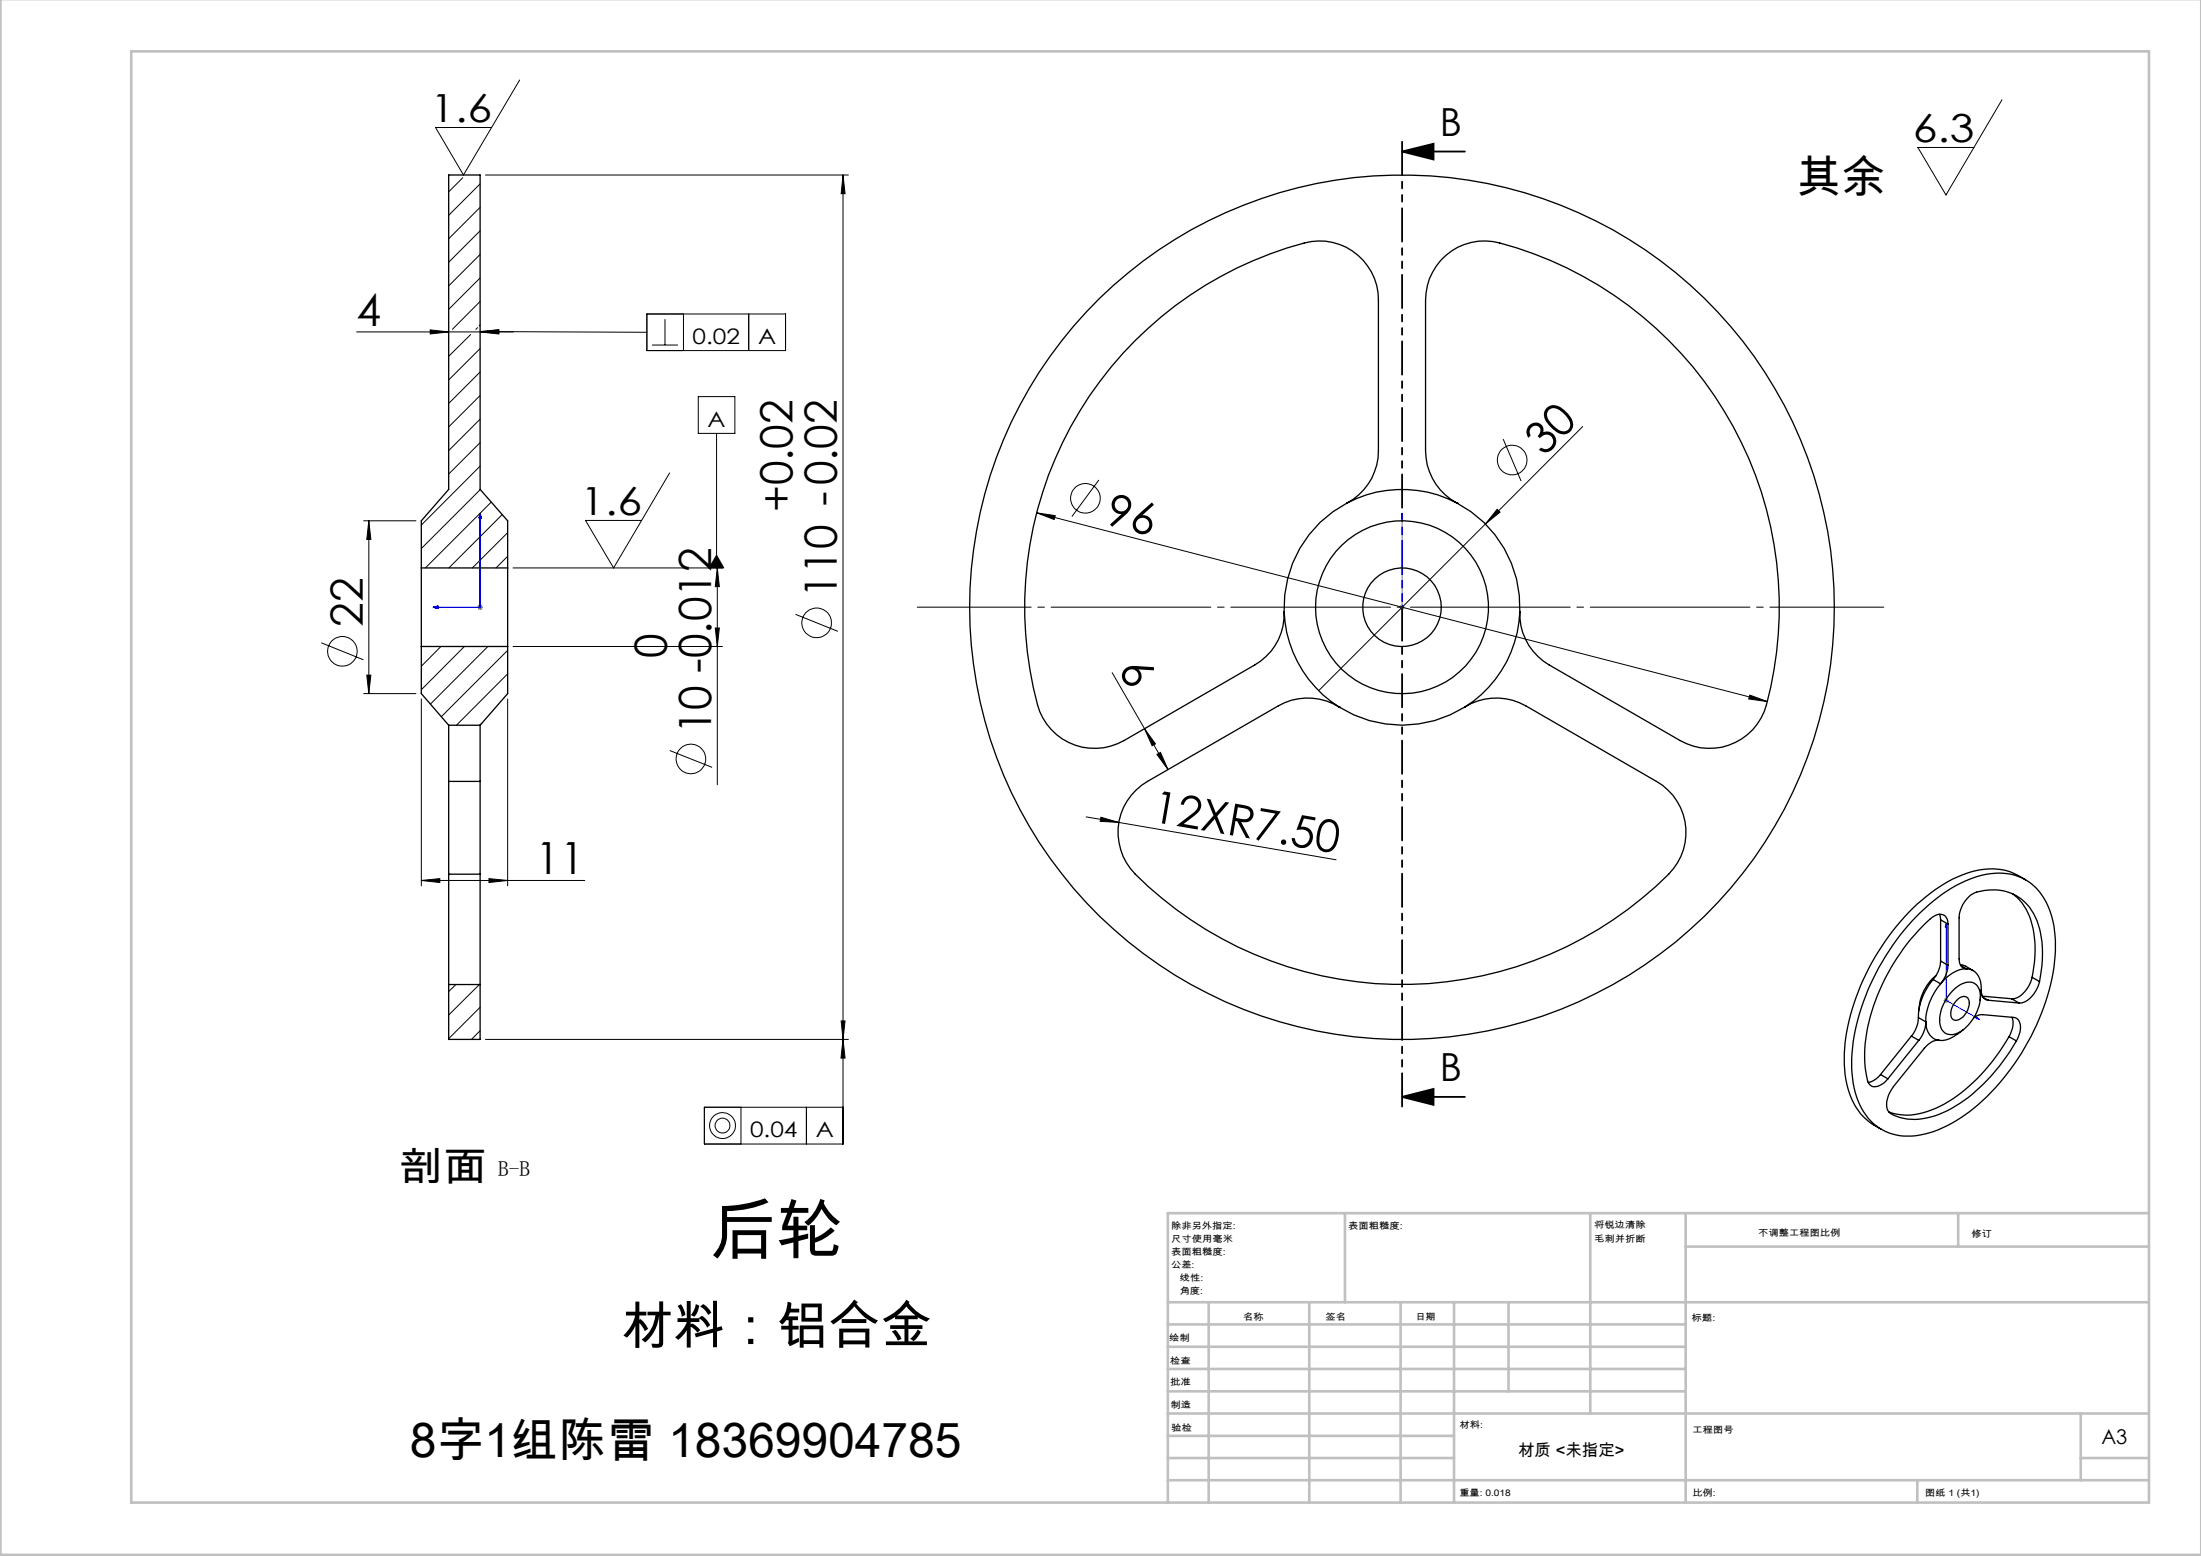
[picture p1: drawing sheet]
<svg xmlns="http://www.w3.org/2000/svg" width="420mm" height="297mm" viewBox="0 0 420 297" stroke-linecap="round" stroke-linejoin="round" font-family="sans-serif">
<g fill="none" stroke="#000" stroke-width=".19">
<path d="M99.2 15.3l-10.8 18.1-5.3-9.1h10.7M382 19l-10.7 18.2-5.3-9.1h10.7M92.6 33.4h69.3M160.9 33.4l.4 3.6h-.8zM160.9 33.4v185h-26.5v-7.1h26.5M123.4 59.9h26.5v7h-26.5zM130.4 59.9v7M142.9 59.9v7M68.1 63.4h29.9M82.1 63l3.5 .4-3.5 .3zM91.6 63.4l3.6-.4v.7zM91.6 63.3l31.8 .1"/>
<path d="M91.6 63.3l3.6-.4v.8zM124.4 65.9h5M126.9 60.9v5M133.2 75.7h7v7h-7zM69.4 99.4h10M70.4 99.4l.4 3.6h-.8zM70.4 99.4v33M127.8 90.3l-10.7 18.1-5.4-9.1h10.7M136.7 82.7v25.7M197.8 97.9l3.6 .5-.2 .8zM197.8 97.9l139.5 36M209.7 91.6l-5.2 7"/>
<path d="M285.7 97.2l.5 .6-2.7 2.2zM286.8 83.8l3.5 8M302 81.4l-50.4 50.4M97.9 108.4h40M136.5 119.9h.8l-.4 3.5zM136.7 106l1.4 2.4h-2.8zM136.9 108.4l.4 3.6h-.8zM136.9 108.4v41.4M151.8 117.3l8.1 3.2M61.3 122.7l8.1 3.2M69.4 132.4h10M70 128.9h.8l-.4 3.5z"/>
<path d="M80.4 133.4v35.7M96.9 133.4v35.7M97.9 123.4h40M212.2 128.4l10.7 18.5M218.4 139.1l2.1 2.9-.6 .3zM333.9 132.7l3.4 1.2-3.6-.5zM127.8 143.3l8.1 3.2M207.3 155.9l6.2 1.1M210.1 156l3.4 1-3.6-.2zM213.5 157l41.5 7.1M220.8 144l.6-.4 1.5 3.3zM80.4 168.1l3.5-.4v.7z"/>
<path d="M80.4 168.1h31.2M93.3 167.7l3.6 .4-3.6 .3zM92.6 198.4h69.3M160.5 194.9h.8l-.4 3.5zM160.9 198.4l.4 3.6h-.8zM141.4 211.3v7.1M153.9 211.3v7.1"/>
<circle cx="207.1" cy="95.1" r="2.83"/>
<circle cx="288.5" cy="87.8" r="2.82"/>
<circle cx="155.8" cy="118.9" r="2.83"/>
<circle cx="65.3" cy="124.3" r="2.82"/>
<circle cx="131.8" cy="144.8" r="2.82"/>
<circle cx="137.9" cy="214.8" r="2.48"/>
<circle cx="137.9" cy="214.9" r="1.41"/>
</g>
<path d="M267.5 28.9l6-1.5v3zM267.5 28.9h12M267.5 209.4l6-1.5v3zM267.5 209.4h12" fill="none" stroke="#000" stroke-width=".35"/>
<path d="M91.6 98l.3 .9h-.5zM91.6 98v17.9h-8.9M267.5 98v.9v-.9M267.5 98v17.9M82.7 115.9l.9-.2v.4zM267.5 115.7v.4zM267.5 115.9h.1M371.4 176.3l.1 .8-.3-.2zM371.4 176.3v14.7l6.3 3.6M377.1 194.1l.6 .5-.6-.2z" fill="none" stroke="#00f" stroke-width=".19"/>
<path d="M91.1 115.9h1M91.3 115.6l.7 .7M91.6 115.4v1M92 115.6l-.7 .7M267 115.9h1M267.2 115.6l.7 .7M267.5 115.4v1M267.9 115.6l-.7 .7M370.9 191h1M371 190.6l.7 .7M371.4 190.4v1M371.7 190.6l-.7 .7" fill="none" stroke="#808080" stroke-width=".19"/>
<path d="M267.6 26.9v184.5" fill="none" stroke="#000" stroke-width=".35" stroke-dasharray="6.3 1.3 1.3 1.3 1.3 1.3" stroke-dashoffset="-.1"/>
<path d="M175 115.9h184.5" fill="none" stroke="#000" stroke-width=".19" stroke-dasharray="30.5 1.3 1.3 1.3" stroke-dashoffset="8.7"/>
<g fill="none" stroke="#c0c0c0" stroke-width=".5">
<path d="M.1 -.1v296.9h419.9M25 9.8h385.1v277h-385.1zM256.6 231.6v17M303.5 231.6v38.2M321.7 231.6v55.2M321.7 237.9h88.4M373.7 231.6v6.3M410.1 231.6h-187.3v55.2M222.8 248.6h187.3M222.8 257.1h98.9M222.8 252.8h98.9M230.6 248.6v38.2"/>
<path d="M249.8 248.6v38.2M267.3 248.6v38.2M277.5 248.6v38.2M287.9 248.6v17M222.8 265.6h98.9M222.8 261.3h98.9M222.8 278.3h54.7M222.8 274.1h54.7M222.8 269.8h187.3M397.1 278.3h13M397.1 269.8v12.7M222.8 282.5h187.3"/>
<path d="M365.9 282.5v4.3"/>
</g>
<g fill="#000">
<path d="M267.5 28.9l6-1.5v3zM267.5 209.4l6-1.5v3z"/>
<path d="M91.6 63.3l3.6-.4v.8zM160.9 198.4l.4 3.6h-.8zM136.7 106l1.4 2.4h-2.8z"/>
</g>
<g fill="#00f">
<path d="M267.5 115.7v.4zM267.5 98v.9z"/>
<path d="M377.1 194.1l.6 .5-.6-.2zM371.4 176.3l.1 .8-.3-.2zM82.7 115.9l.9 .2v-.4zM91.6 98l-.2 .9h.5zM82.7 115.9l.9 .2v-.4zM91.6 98l-.2 .9h.5z"/>
</g>
<g fill="#000">
<path d="M285.7 97.2l.5 .6-2.7 2.2zM210.1 156l3.4 1-3.6-.2z"/>
<path d="M136.9 108.4l.4 3.6h-.8zM136.5 119.9h.8l-.4 3.5zM70.4 99.4l.4 3.6h-.8zM70 128.9h.8l-.4 3.5zM160.9 33.4l.4 3.6h-.8zM160.5 194.9h.8l-.4 3.5z"/>
<path d="M218.4 139.1l2.1 2.9-.6 .3zM220.8 144l.6-.4 1.5 3.3z"/>
<path d="M333.9 132.7l-.2 .7 3.6 .5zM197.8 97.9l3.4 1.3 .2-.8z"/>
<path d="M80.4 168.1l3.5-.4v.7zM93.3 167.7l3.6 .4-3.6 .3zM82.1 63l3.5 .4-3.5 .3zM91.6 63.4l3.6-.4v.7z"/>
</g>
<g fill="none" stroke="#000" stroke-width=".25">
<path d="M257 96a22.5 22.5 0 0 0-12 20.8M257 96a22.5 22.5 0 0 1 21 0M257 96a11.3 11.3 0 0 0 6-9.9v-28.8a11.2 11.2 0 0 0-14.1-10.9 71.9 71.9 0 0 0-50.5 89.4 11.3 11.3 0 0 0 16.1 5.6l24.9-14.5a11.2 11.2 0 0 0 5.6-10.1M278 96h.1M278 96a22.5 22.5 0 0 1 12 20.8M278 96a11.3 11.3 0 0 1-6-9.9v-28.8a11.3 11.3 0 0 1 14.2-10.9 71.9 71.9 0 0 1 50.5 89.4 11.3 11.3 0 0 1-16.1 5.6l-25-14.5a11.2 11.2 0 0 1-5.6-10.1M80.4 108.4v15M80.4 108.4v-9l5.2-6v-60h6v60l5.3 6v9M80.4 108.4h16.5M96.9 108.4v15M245 116.8a22.7 22.7 0 0 0 10.6 18.2M290 116.8a22.4 22.4 0 0 1-10.5 18.2"/>
<path d="M80.4 123.4v9l5.2 6M80.4 123.4h16.5M85.6 138.4v10.8M85.6 138.4h6M91.6 138.4v10.8M96.9 123.4v9l-5.3 6M255.6 135a22.5 22.5 0 0 0 23.9 0M255.6 135h.1M255.6 135a11.3 11.3 0 0 0-11.7-.3l-24.9 14.5a11.2 11.2 0 0 0-2.4 17.7 71.9 71.9 0 0 0 102.7-1.1 11.2 11.2 0 0 0-3.2-16.6l-25-14.5a11.3 11.3 0 0 0-11.6 .3M85.6 149.2v17.7M85.6 149.2h6M91.6 149.2v17.7"/>
<path d="M85.6 166.9v21M85.6 166.9h6M91.6 166.9v21M366.4 174.2a25.7 25.7 0 0 1 12.7-7.3 10.2 10.2 0 0 1 12.2 7.3 26.9 26.9 0 0 1-.6 15.9 44.5 44.5 0 0 1-15.8 22.7 18.2 18.2 0 0 1-12.4 4 10.1 10.1 0 0 1-8.2-7.5 27 27 0 0 1 .6-15.9 46.5 46.5 0 0 1 11.5-19.2zM370.1 174.5l.2 1.1M370.3 175.6l1.4 .8M370.3 175.6v7.8M371.7 176.4a1.62 1.62 0 0 0-.8-1.8 1.62 1.62 0 0 0-1.9 .3 38.4 38.4 0 0 0-13.2 25.2 16.2 16.2 0 0 0 .8 6.7 1.57 1.57 0 0 0 2.4 .2l.7-.5 .6-.6M371.7 176.4v7.9M384 170.6a10.6 10.6 0 0 1 4.1 7.4 23.4 23.4 0 0 1-.3 8.5M386.5 168a12.1 12.1 0 0 0-12.1-1 33.8 33.8 0 0 0-14 11.7 43.3 43.3 0 0 0-8.5 22.5 16.9 16.9 0 0 0 3.1 11.4l1.6 1.5 2.4 1.5M85.6 187.9v10.5h6v-10.5"/>
<path d="M85.6 187.9h6M364.7 197.8l1.4 .8M364.7 197.8l-5.9 7.3M366.1 194.2a5.9 5.9 0 0 1-1.4 3.6M366.1 194.2l1.4 .8M366.1 198.6l-5.8 7.3M367.5 195a5.9 5.9 0 0 1-1.4 3.6M367.5 195a3.3 3.3 0 0 0 2.5 3.6M368.9 187a11.4 11.4 0 0 0-2.8 7.2M368.9 187l1.4 .8M369.4 186.2a9.1 9.1 0 0 0-3.3 6.8M370 198.6a3.1 3.1 0 0 0-2.8 1.5l-5.9 7.3a5 5 0 0 0-1.1 4.5 5.2 5.2 0 0 0 3.8 1.7 15.3 15.3 0 0 0 10-3 35.8 35.8 0 0 0 10.8-11.9"/>
<path d="M370 198.6h.1M370.3 187.8a11.4 11.4 0 0 0-2.8 7.2M370.3 183.4a6.1 6.1 0 0 1-1.4 3.6M370.3 183.4l1.4 .9M371.7 184.3a6.1 6.1 0 0 1-1.4 3.5M372.6 189.1a4 4 0 0 1 4-1.5 2.97 2.97 0 0 1 1.3 3.3 8.4 8.4 0 0 1-4.6 6.4 2.12 2.12 0 0 1-3.1-1.7 8 8 0 0 1 2.4-6.5zM373.7 190.6a1.16 1.16 0 0 1 1.2-.4 1.16 1.16 0 0 1 .9 1 3.5 3.5 0 0 1-2.6 3.6 1.2 1.2 0 0 1-.9-1.8 3.9 3.9 0 0 1 1.4-2.4zM374.1 184.1l1 .3 1.4 .9M374.2 184.3l1 .6M374.6 196.6l-1.1 .8a5 5 0 0 1-3.5 1.2M375.2 184.9a1.57 1.57 0 0 1-1.4-1.9v-7.8a5.6 5.6 0 0 1 3.4-4.9 9 9 0 0 1 10.5 3.5 16.3 16.3 0 0 1 1.9 10.6l-.4 3M375.2 184.9a6.5 6.5 0 0 0-4.9 2.9"/>
<path d="M375.2 184.9h.1M375.2 184.9a2.93 2.93 0 0 1 2.8 3.2l.1 .8M376.6 194.3l.8-.5 .7-.1 6.1 .5a1.84 1.84 0 0 1 1.3 2.4l-.7 2.1M378.1 188.9l-.2 2.1M378.1 188.9a1.65 1.65 0 0 0 1.3 2M378.3 190.1l5.6 .5M378.4 190.4l1 .5M379.4 190.9l5.9 .5M383.4 197.9a33 33 0 0 1-14 13.7 11.3 11.3 0 0 1-9 .6M383.4 197.9l1.4 .8M383.9 190.6l1.4 .8M383.9 194.2a4.3 4.3 0 0 1-.5 3.7"/>
<path d="M387.8 186.5a5.2 5.2 0 0 1-3.6 4.1h-.3M387.8 186.5l1.4 .9M389.2 187.4a5.2 5.2 0 0 1-3.6 4h-.3M358.8 205.1a4 4 0 0 1-2.3 1.5M358.8 205.1l1.5 .8"/>
<circle cx="267.5" cy="115.9" r="82.5"/>
<circle cx="267.5" cy="115.9" r="7.5"/>
<circle cx="267.5" cy="115.9" r="16.5"/>
</g>
<g fill="none" stroke="#000" stroke-width=".19">
<path d="M88.3 33.9l-2.7 2.7M91.6 35.1l-6 6M91.6 39.6l-6 6M91.6 44.1l-6 6M91.6 48.6l-6 6M91.6 53.1l-6 6M91.6 57.5l-5.3 5.4M89.8 63.8l-4.2 4.2M91.1 62.5l-.3 .4M91.6 62l-.2 .2M91.6 66.5l-6 6M91.6 71l-6 6"/>
<path d="M91.6 75.5l-6 6M91.6 80l-6 6M91.6 84.5l-6 6M91.6 89l-11.2 11.2M91.7 93.4l-11.3 11.3M93.7 95.8l-12.5 12.6M95.8 98.2l-10.1 10.2M96.9 101.7l-6.8 6.7M96.9 106.2l-2.2 2.2M84.1 123.4l-3.7 3.8M88.6 123.4l-8.2 8.3M92 138l-.4 .4"/>
<path d="M93.1 123.4l-11 11M96.9 124.1l-12.7 12.7M96.9 128.6l-9.8 9.8M87 187.9l-1.4 1.4M91.5 187.9l-5.9 5.8M91.6 192.3l-6 6M91.6 196.7l-1.6 1.7"/>
</g>
<text font-size="12.7" x="135.5" y="239.5">后轮</text>
<text font-size="9.9" x="118.6" y="256.5">材料：铝合金</text>
<text font-size="9.2" x="78.2" y="278.2">8字1组陈雷 18369904785</text>
<g font-size="8.5">
<text x="342.9" y="36.9">其余</text>
<text x="68.1" y="62.1">4</text>
<text x="294.6" y="87.2" transform="rotate(-45 294.6 87.2)">30</text>
<text x="151.2" y="97.8" transform="rotate(-90 151.2 97.8)">+0.02</text>
<text x="210.7" y="100" transform="rotate(14 210.7 100)">96</text>
<text x="69.2" y="119.6" transform="rotate(-90 69.2 119.6)">22</text>
<text x="159.7" y="114.2" transform="rotate(-90 159.7 114.2)">110 -0.02</text>
<text x="127.2" y="125.6" transform="rotate(-90 127.2 125.6)">0</text>
<text x="213.3" y="127.8" transform="rotate(60 213.3 127.8)">6</text>
<text x="135.7" y="140.2" transform="rotate(-90 135.7 140.2)">10 -0.012</text>
<text x="219.6" y="156.8" transform="rotate(10 219.6 156.8)">12XR7.50</text>
<text x="102.2" y="166.9">11</text>
</g>
<g font-size="7.4">
<text x="82.2" y="23.3">1.6</text>
<text x="274.7" y="25.9">B</text>
<text x="365" y="27.1">6.3</text>
<text x="110.8" y="98.3">1.6</text>
<text x="274.7" y="206.4">B</text>
<text x="76.1" y="225.2">剖面</text>
</g>
<g font-size="4.1">
<text x="132.1" y="65.6">0.02</text>
<text x="144.7" y="65.6">A</text>
<text x="135" y="81.4">A</text>
<text x="143.1" y="217">0.04</text>
<text x="155.7" y="217">A</text>
<text x="95.1" y="224.4">B-B</text>
</g>
<text font-size="3.9" x="401" y="275.7">A3</text>
<text font-size="3.2" x="289.7" y="277.9">材质 &lt;未指定&gt;</text>
<g font-size="1.7">
<text x="223.5" y="234.6">除非另外指定:</text>
<text x="223.5" y="237.1">尺寸使用毫米</text>
<text x="223.5" y="239.6">表面粗糙度:</text>
<text x="257.3" y="234.6">表面粗糙度:</text>
<text x="304.2" y="234.5">将锐边清除</text>
<text x="304.2" y="237">毛刺并折断</text>
<text x="335.5" y="235.9">不调整工程图比例</text>
<text x="376.2" y="236.1">修订</text>
<text x="223.5" y="242.1">公差:</text>
<text x="225.1" y="244.6">线性:</text>
<text x="225.1" y="247.1">角度:</text>
<text x="237.2" y="252">名称</text>
<text x="252.9" y="251.9">签名</text>
<text x="270.1" y="251.9">日期</text>
<text x="223.1" y="256">绘制</text>
<text x="322.8" y="252.2">标题:</text>
<text x="223.3" y="260.3">检查</text>
<text x="223.3" y="264.4">批准</text>
<text x="223.3" y="268.7">制造</text>
<text x="223.5" y="273.1">验检</text>
<text x="278.5" y="272.5">材料:</text>
<text x="323" y="273.6">工程图号</text>
<text x="278.5" y="285.5">重量: 0.018</text>
<text x="323" y="285.6">比例:</text>
<text x="367.4" y="285.6">图纸 1 (共1)</text>
</g>
</svg>
